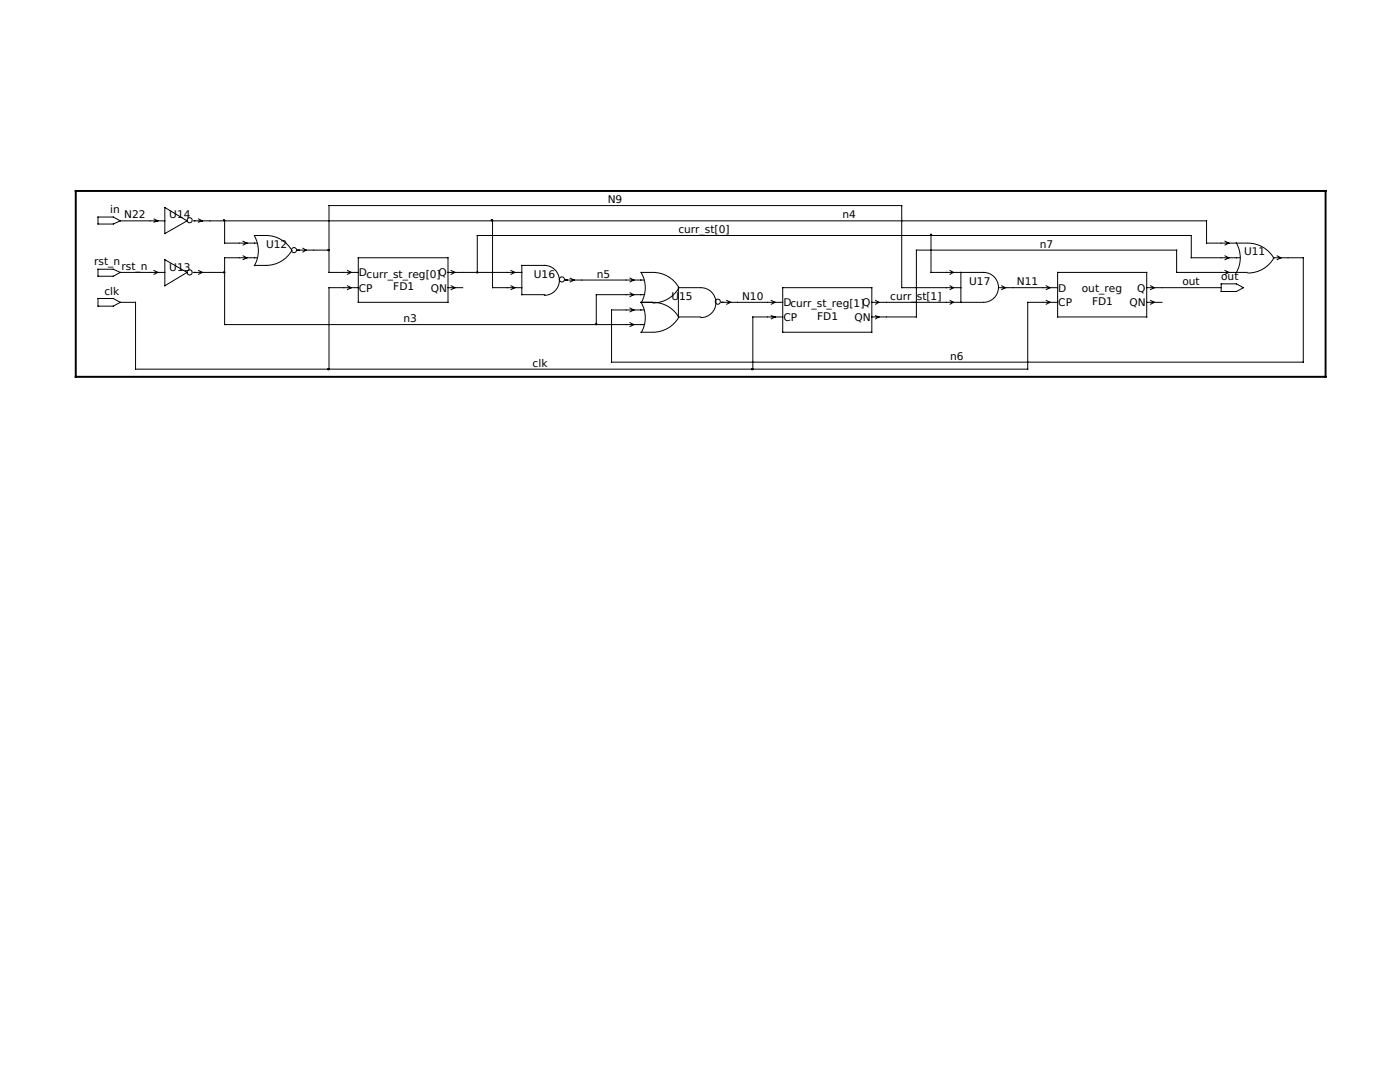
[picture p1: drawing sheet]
<svg xmlns="http://www.w3.org/2000/svg" width="279mm" height="216mm" viewBox="0 0 279 216" stroke-linecap="round" stroke-linejoin="round" font-family="sans-serif">
<g fill="none" stroke="#000" stroke-width=".2">
<path d="M15.1 38.1h249.4v37.1h-249.4zM19.6 59.6h3l1.4 .7-1.4 .8h-3zM19.6 43.3h3l1.4 .8-1.4 .6h-3zM19.6 53.7h3l1.4 .7-1.4 .7h-3zM24 54.4h8.9M24 44.1h8.9M30.7 43.7l.8 .4-.8 .2M30.7 54l.8 .4-.8 .3M32.9 41.4l4.4 2.7-4.4 2.5zM32.9 51.8l4.4 2.6-4.4 2.6zM38.6 54.4h6.2M38.6 44.1h202.2v4.4h8.1"/>
<path d="M39.6 43.7l.8 .4-.8 .2M39.6 54l.8 .4-.8 .3M44.8 44.1v4.4h6.5M48.5 48.1l.8 .4-.8 .4M48.5 51.1l.8 .3-.8 .4M50.8 47.1a6 6 0 0 1 0 5.9M50.8 47a8.6 8.6 0 0 1 5.3 .8 6 6 0 0 1 2.2 2.2 6 6 0 0 1-5.2 3h-2.3M51.3 51.4h-6.5v13.4h83.7M59.3 49.9h6.4M60.5 49.5l.6 .4-.6 .4M69.3 54l.8 .4-.8 .3M69.3 57l.8 .4-.8 .4"/>
<path d="M71.5 51.4h17.9v8.9h-17.9zM71.5 54.4h-5.8v-13.4h114.3v16.4h11.8M71.5 57.4h-5.8v16.3M89.4 54.4h14.7M89.4 57.4h2.9M90 54l.8 .4-.8 .3M90 57l.8 .4-.8 .4M98.3 44.1v13.3h5.8M102 54l.7 .4-.7 .3M102 57l.7 .4-.7 .4M108.6 53a2.98 2.98 0 0 1 3 2.9 2.98 2.98 0 0 1-3 3M108.7 53h-4.6v5.8h4.6"/>
<path d="M112.8 55.9h15.7M113.8 55.5l.8 .4-.8 .4M125.7 58.4l.8 .4-.8 .4M125.7 55.5l.8 .4-.8 .4M127.9 54.4h2.3M128 54.4a6 6 0 0 1 0 6 6 6 0 0 1 0 6M128.5 58.8h-9.5v6M130.3 54.4a6 6 0 0 1 5.2 2.9M135.5 57.5a6 6 0 0 1-5.2 3M139.8 57.4h-4.4v5.8h4.4M139.9 57.4a2.98 2.98 0 0 1 3 3 2.98 2.98 0 0 1-3 3M145 59.9l.8 .4-.8 .4"/>
<path d="M153.9 59.9l.8 .4-.8 .4M156.2 57.4h17.8v8.9h-17.8zM174.8 59.9l.6 .4-.6 .4M185.8 47v7.4h10.4M189.6 54l.6 .4-.6 .3M189.6 57l.6 .4-.6 .4M189.6 59.9l.6 .4-.6 .4M191.8 54.4v5.9M196.3 54.4a2.98 2.98 0 0 1 3 2.9 2.98 2.98 0 0 1-3 3M199.3 57.4h11.8M199.9 57l.8 .4-.8 .4M208.8 57l.8 .4-.8 .4"/>
<path d="M208.8 59.9l.8 .4-.8 .4M211.1 54.4h17.8v8.8h-17.8zM228.9 57.4h14.8M229.6 57l.8 .4-.8 .4M229.6 59.9l.8 .4-.8 .4M243.7 56.6h3.1l1.4 .8-1.4 .8h-3.1zM244.5 48.1l.7 .4-.7 .4M244.5 51.1l.7 .3-.7 .4M244.5 54l.7 .4-.7 .3M246.7 48.4a6 6 0 0 1 0 6M247.5 51.4h-9.8v-4.4h-142.4v7.4M248.9 54.4h-14.1v-4.5h-51.9v13.3h-8.9"/>
<path d="M249 48.5a6 6 0 0 1 5.2 3 6 6 0 0 1-5.2 3M254.1 51.4h6v20.9h-138.1v-10.5h6.5M254.9 51.1l.8 .3-.8 .4M24 60.3h3.1v13.4h178v-13.4h6M125.7 64.4l.8 .4-.8 .4M125.7 61.5l.8 .3-.8 .4M127.9 60.3h2.3M127.9 66.3h2.3M130.3 60.3a6 6 0 0 1 5.2 3 6 6 0 0 1-5.2 3M144 60.3h12.2M153.9 63l.8 .2-.8 .4M156.2 63.2h-6v10.5"/>
<path d="M174 60.3h22.2M174.8 63l.6 .2-.6 .4M228.9 60.3h3"/>
<circle cx="37.8" cy="54.4" r=".51"/>
<circle cx="37.8" cy="43.9" r=".51"/>
<circle cx="58.7" cy="49.9" r=".51"/>
<circle cx="112.1" cy="55.8" r=".51"/>
<circle cx="143.3" cy="60.2" r=".51"/>
</g>
<path d="M15.1 38.1h249.4v37.1h-249.4z" fill="none" stroke="#000" stroke-width=".38"/>
<g fill="#000" stroke="#000" stroke-width=".2">
<circle cx="44.7" cy="43.9" r=".13"/>
<circle cx="44.7" cy="54.4" r=".13"/>
<circle cx="65.5" cy="49.9" r=".13"/>
<circle cx="95.3" cy="54.4" r=".13"/>
<circle cx="98.2" cy="43.9" r=".13"/>
<circle cx="185.8" cy="46.9" r=".13"/>
<circle cx="65.5" cy="73.7" r=".13"/>
<circle cx="119" cy="64.6" r=".13"/>
<circle cx="150.1" cy="73.7" r=".13"/>
</g>
<g font-size="2.1">
<text x="121.3" y="40.5">N9</text>
<text x="22" y="42.5">in</text>
<text x="24.8" y="43.6">N22</text>
<text x="33.8" y="43.6">U14</text>
<text x="135.4" y="46.5">curr_st[0]</text>
<text x="168.1" y="43.6">n4</text>
<text x="18.8" y="53">rst_n</text>
<text x="24.3" y="53.8">rst_n</text>
<text x="33.8" y="54">U13</text>
<text x="53.1" y="49.5">U12</text>
<text x="207.5" y="49.4">n7</text>
<text x="248.3" y="50.9">U11</text>
<text x="20.8" y="58.8">clk</text>
<text x="71.6" y="55.1">Dcurr_st_reg[0]Q</text>
<text x="71.6" y="58.2">CP</text>
<text x="78.5" y="57.9">FD1</text>
<text x="86" y="58.2">QN</text>
<text x="106.6" y="55.4">U16</text>
<text x="119.1" y="55.4">n5</text>
<text x="134" y="59.8">U</text>
<text x="135.5" y="59.8">15</text>
<text x="148.1" y="59.8">N10</text>
<text x="177.7" y="59.8">curr_</text>
<text x="183" y="59.8">st[1]</text>
<text x="193.4" y="56.9">U17</text>
<text x="202.9" y="56.9">N11</text>
<text x="211.2" y="58.2">D</text>
<text x="215.9" y="58.3">out_reg</text>
<text x="226.9" y="58.2">Q</text>
<text x="236" y="56.9">out</text>
<text x="243.7" y="55.9">out</text>
<text x="80.5" y="64.3">n3</text>
<text x="156.3" y="61.1">Dcurr_st_reg[1]Q</text>
<text x="156.3" y="64.1">CP</text>
<text x="163.1" y="63.9">FD1</text>
<text x="170.6" y="64.1">QN</text>
<text x="211.2" y="61.1">CP</text>
<text x="217.9" y="60.8">FD1</text>
<text x="225.4" y="61.1">QN</text>
<text x="189.6" y="71.8">n6</text>
<text x="106.3" y="73.2">clk</text>
</g>
</svg>
